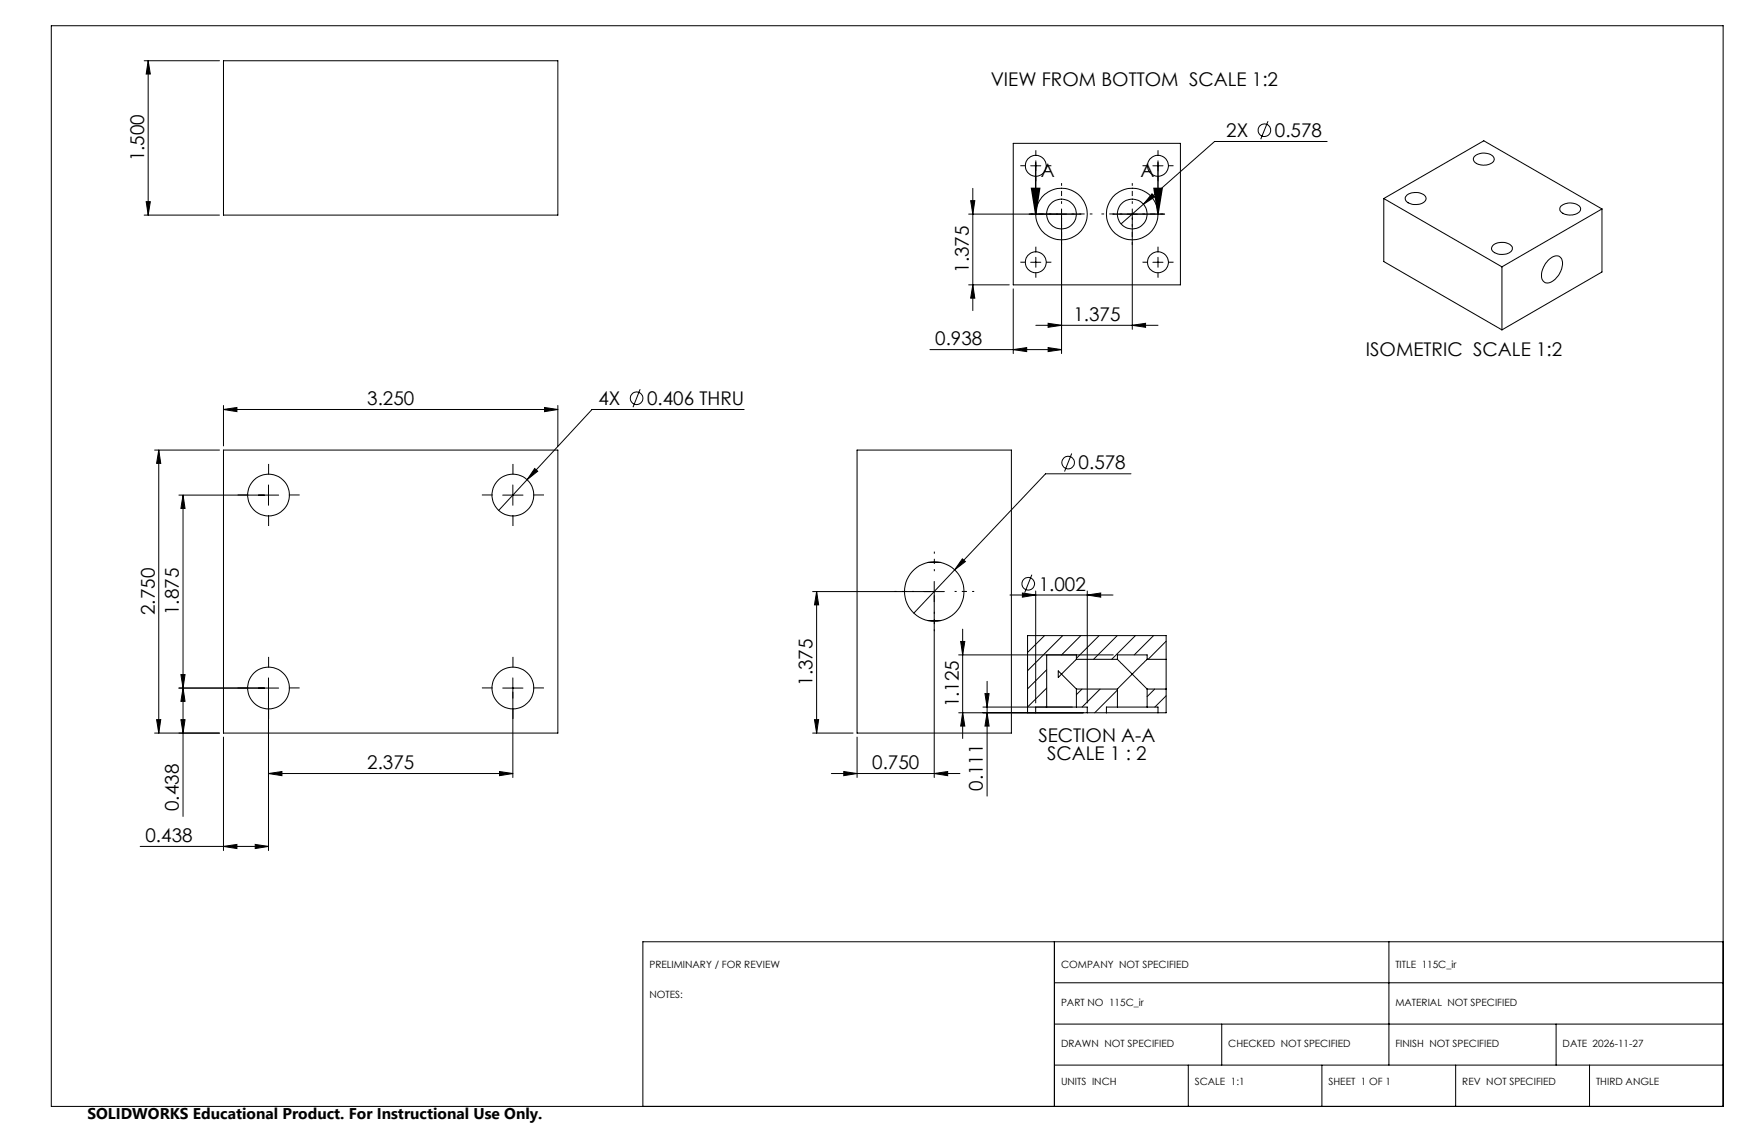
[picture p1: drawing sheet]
<svg xmlns="http://www.w3.org/2000/svg" width="432mm" height="279mm" viewBox="0 0 432 279" stroke-linecap="round" stroke-linejoin="round" font-family="sans-serif">
<g fill="none" stroke="#000" stroke-width=".25">
<path d="M12.7 6.4h412.7v266.7h-412.7zM35.6 15h18.6M36.6 15l.5 3.3h-1zM36.6 15v38.1M55.2 15h82.5v38.1h-82.5zM250.2 35.4h41.2v34.9h-41.2zM255.7 39.7v2.5M285.9 39.7v2.5M313.1 29.9l-1.8 4.5M327.7 34.9h-27.8l-23.1 20.3M364 38.6a3.5 3.5 0 0 1 4.8 .3 1.48 1.48 0 0 1-1.6 1.8h-.3a2.61 2.61 0 0 1-3.2-1.4zM35.6 53.1h18.6"/>
<path d="M36.1 49.8h1l-.5 3.3zM239.1 52.8h24.2M239.6 49.5h1.1l-.5 3.3zM240.2 46.5v30.2M254.5 40.9h2.5M262.1 51.6v35.7M278.3 52.8h2.5M279.5 51.6v29.7M284.4 47.8l.7 .8-2.8 1.8zM284.6 40.9h2.5M341.6 49l29.2 16.9M341.6 49l24.7-14.3 29.2 16.9"/>
<path d="M341.6 49v15.6l29.2 16.8M347.3 48.2a3.5 3.5 0 0 1 4.7 .4 1.52 1.52 0 0 1-1.6 1.8 3.1 3.1 0 0 1-3.4-1.2v-.5zM385.3 50.9a3.5 3.5 0 0 1 4.8 .3 1.48 1.48 0 0 1-1.6 1.8l-.3 .1a2.61 2.61 0 0 1-3.1-1.5zM395.5 51.6l-24.7 14.3M395.5 51.6v15.5l-24.7 14.3M239.1 70.3h10.1M240.2 70.3l.5 3.3h-1.1zM250.2 71.3v16M254.5 64.7h2.5M255.7 63.5v2.5M258.8 79.8l3.3 .5-3.3 .5zM284.6 64.7h2.5"/>
<path d="M285.9 63.5v2.5M368.5 60.6a3.4 3.4 0 0 1 4.9 .5 1.76 1.76 0 0 1-2 1.7 2.67 2.67 0 0 1-3.2-1.5zM370.8 65.9v15.5M382.1 64.4a2.32 2.32 0 0 1 3.2-.9 4.2 4.2 0 0 1-1.1 5.1 2.27 2.27 0 0 1-3.1 .9 3.8 3.8 0 0 1 .5-4.6zM158 96.1l-1.7 4.4M229.6 86.3h32.5M250.2 86.3l3.3-.5v1zM255.7 80.3h30.2M258.8 85.8l3.3 .5-3.3 .5zM279.5 80.3l3.3-.5v1zM38.2 111.1h16M39.2 111.1l.5 3.3h-1z"/>
<path d="M39.2 111.1v69.8M55.2 101.1l3.3-.5v1zM55.2 111.1h82.5v69.8h-82.5zM55.2 100.1v10M55.2 101.1h82.5M66.3 119.7v5M126.6 119.7v5M130.1 118.4l-7 7.6M132 115.6l.8 .7-2.7 2.1zM134.4 100.6l3.3 .5-3.3 .5zM137.7 100.1v10M183.7 101.1h-37.5l-16.1 17.3"/>
<path d="M211.6 111.1h38.1v69.8h-38.1zM264.6 111.9l-1.8 4.5M279.2 116.9h-21.1l-32.5 34.4M44.2 122.2h24.6M45.2 122.2l.5 3.3h-1zM45.2 122.2v79.3M124.1 122.2h5M229.1 138.8h3.1M237.6 137.9l.7 .7-2.6 2.1zM200.6 146h32.6M201.6 146l.5 3.3h-1zM201.6 146v34.9"/>
<path d="M229.1 153.2h3.1M230.6 143.5v48.4M237.2 158.3h1l-.5 3.3zM237.7 155.3v27M249.3 146.9h25.5M252.4 146.4l3.3 .5-3.3 .5zM254.7 141.9l-1.7 4.4M255.7 145.9v27.6M257.9 156.9l-4.2 4.1M262.4 156.9l-8.7 8.7M266.8 156.9l-4.7 4.7M268.4 146.9l3.3-.5v1z"/>
<path d="M268.4 145.9v27.6M271.4 156.9l-5.7 5.6M275.8 156.9l-5.8 5.8M280.3 156.9l-5.8 5.8M284.8 156.9l-4.8 4.7M287.9 158.3l-4.4 4.4M38.7 177.6h1l-.5 3.3zM44.2 169.8h24.6M44.7 166.5h1l-.5 3.3zM44.7 177.6h1l-.5 3.3zM45.2 169.8l.5 3.3h-1zM66.3 167.3v42.6"/>
<path d="M124.1 169.8h5M126.6 167.3v24.6M201.1 177.6h1l-.5 3.3zM236.7 161.6h38.1M236.7 175.9h30.7M237.7 175.9l.5 3.3h-1zM242.7 174.5h22M243.2 171.2h1l-.5 3.3zM243.7 175.9l.5 3.3h-1zM243.7 168.2v28.3M255.7 174.5v1.4h12.7M258.4 161.6v12.9h7.3"/>
<path d="M258.4 165.3l-4.7 4.7M258.4 169.8l-4.7 4.7M258.4 174.3l-.2 .2M261.3 165.6l.8 .8-.8 .8zM262.1 166.4l3.6 3.7M265.7 162.7l-3.6 3.7M265.7 162.7h10.2M265.7 161.6v1.1M265.7 170.1v4.4M265.7 174.5h2.7v1.4M265.7 170.1h10.2M267.1 170.1l-1.4 1.3"/>
<path d="M268.4 175.9h4.8M271.6 170.1l-4.4 4.4M273.2 175.9h12.7M275.9 162.7l3.6 3.7M275.9 174.5h7.3M275.9 170.3l-5.6 5.6M275.9 162.7v-1.1h7.3v1.1M275.9 170.1v4.4M275.9 174.5h-2.7v1.4M279.5 166.4l-3.6 3.7M279.5 166.4l3.7 3.7M283.2 162.7l-3.7 3.7"/>
<path d="M283.2 162.7h4.7M283.2 170.1v4.4M283.2 174.5h2.7v1.4M283.2 170.1h4.7M285.1 170.1l-1.9 1.8M287.9 162.7v7.4M287.9 171.7l-2.8 2.8M287.9 162.7v-5.8h-34.2v19M287.9 170.1v5.8h-2M38.2 180.9h16M55.2 181.9v28M66.3 190.9l3.3-.5v1.1z"/>
<path d="M66.3 190.9h60.3M123.3 190.4l3.3 .5-3.3 .6zM200.6 180.9h10M205.2 190.9h31.8M208.3 190.4l3.3 .5-3.3 .6zM211.6 181.9v10M230.6 190.9l3.4-.5v1.1zM34.6 208.9h31.7M55.2 208.9l3.3-.5v1zM63 208.4l3.3 .5-3.3 .5zM260.3 232.4v40.7M342.9 232.4v30.5"/>
<path d="M425.4 232.4h-266.7v40.7M260.3 252.8h165.1M260.3 242.6h165.1M301.6 252.8v10.1M384.2 252.8v10.1M260.3 262.9h165.1M293.4 262.9v10.2M326.4 262.9v10.2M359.4 262.9v10.2M392.4 262.9v10.2"/>
<circle cx="312.2" cy="32.1" r="1.56"/>
<circle cx="255.7" cy="40.9" r="2.58"/>
<circle cx="262.1" cy="52.8" r="6.4"/>
<circle cx="262.1" cy="52.8" r="3.7"/>
<circle cx="279.5" cy="52.8" r="6.4"/>
<circle cx="279.5" cy="52.8" r="3.7"/>
<circle cx="285.9" cy="40.9" r="2.58"/>
<circle cx="255.7" cy="64.7" r="2.58"/>
<circle cx="285.9" cy="64.7" r="2.58"/>
<circle cx="157.2" cy="98.3" r="1.56"/>
<circle cx="263.7" cy="114.2" r="1.56"/>
<circle cx="66.3" cy="122.2" r="5.2"/>
<circle cx="126.6" cy="122.2" r="5.2"/>
<circle cx="230.7" cy="146" r="7.3"/>
<circle cx="253.8" cy="144.1" r="1.56"/>
<circle cx="66.3" cy="169.8" r="5.2"/>
<circle cx="126.6" cy="169.8" r="5.2"/>
</g>
<path d="M254.1 52.8h12.7M254.7 46.5h2l-1 6.3zM255.7 40.1v12.7M274.8 52.8h12.7M284.9 46.5h2l-1 6.3zM285.9 40.1v12.7" fill="none" stroke="#000" stroke-width=".35"/>
<g fill="none" stroke="#000" stroke-width=".25" stroke-dasharray="15.2 1.3 1.3 1.3" stroke-linecap="butt">
<path d="M255.7 38.4v-1.3M285.9 38.4v-1.3M253.2 40.9h-1.3M255.7 43.4v1.3M258.2 40.9h1.4M283.4 40.9h-1.3M285.9 43.4v1.3M288.4 40.9h1.3M253.2 64.7h-1.3M255.7 62.2v-1.3M255.7 67.2v1.3M258.2 64.7h1.4"/>
<path d="M283.4 64.7h-1.3M285.9 62.2v-1.3M285.9 67.2v1.3M288.4 64.7h1.3M66.3 117.2v-2.7M126.6 117.2v-2.7M61.3 122.2h-2.6M66.3 127.2v2.6M71.3 122.2h2.7M121.6 122.2h-2.6M126.6 127.2v2.6M131.6 122.2h2.7"/>
<path d="M61.3 169.8h-2.6M66.3 164.8v-2.7M66.3 174.8v2.7M71.3 169.8h2.7M121.6 169.8h-2.6M126.6 164.8v-2.7M126.6 174.8v2.7M131.6 169.8h2.7"/>
</g>
<path d="M259.6 52.8h-5.1M262.1 50.3v-5.1M262.1 55.3v5.1M264.6 52.8h5.1M277 52.8h-5.1M279.5 50.3v-5.1M279.5 55.3v5.1M282 52.8h5.2" fill="none" stroke="#000" stroke-width=".25" stroke-dasharray="15.2 1.3 1.3 1.3" stroke-dashoffset="14.6" stroke-linecap="butt"/>
<path d="M225.7 146h-4.9M230.7 141v-4.9M230.7 151v4.8M235.7 146h4.8" fill="none" stroke="#000" stroke-width=".25" stroke-dasharray="15.2 1.3 1.3 1.3" stroke-dashoffset="14.7" stroke-linecap="butt"/>
<g fill="#000">
<path d="M254.7 46.5h2l-1 6.3zM284.9 46.5h2l-1 6.3z"/>
<path d="M55.2 101.1l3.3-.5v1zM134.4 100.6l3.3 .5-3.3 .5zM132 115.6l-1.9 2.8 2.7-2.1zM66.3 190.9l3.3-.5v1.1zM123.3 190.4l3.3 .5-3.3 .6zM237.6 137.9l-1.9 2.8 2.6-2.1zM284.4 47.8l-2.1 2.6 2.8-1.8zM258.8 79.8l3.3 .5-3.3 .5zM279.5 80.3l3.3-.5v1zM252.4 146.4l3.3 .5-3.3 .5zM268.4 146.9l3.3-.5v1z"/>
<path d="M201.6 146l.5 3.3h-1zM201.1 177.6h1l-.5 3.3z"/>
<path d="M45.2 169.8l.5 3.3h-1zM44.7 177.6h1l-.5 3.3zM239.6 49.5h1.1l-.5 3.3zM240.2 70.3l.5 3.3h-1.1z"/>
<path d="M38.7 177.6h1l-.5 3.3zM39.2 111.1l.5 3.3h-1zM44.7 166.5h1l-.5 3.3zM45.2 122.2l.5 3.3h-1zM36.1 49.8h1l-.5 3.3zM36.6 15l.5 3.3h-1zM243.7 175.9l.5 3.3h-1zM243.2 171.2h1l-.5 3.3zM237.7 175.9l.5 3.3h-1zM237.2 158.3h1l-.5 3.3z"/>
<path d="M230.6 190.9l3.4-.5v1.1zM208.3 190.4l3.3 .5-3.3 .6z"/>
<path d="M63 208.4l3.3 .5-3.3 .5zM55.2 208.9l3.3-.5v1zM258.8 85.8l3.3 .5-3.3 .5zM250.2 86.3l3.3-.5v1z"/>
</g>
<g font-size="4.7">
<text x="244.6" y="21.3">VIEW FROM BOTTOM SCALE 1:2</text>
<text x="302.7" y="33.8">2X</text>
<text x="314.7" y="33.8">0.578</text>
<text x="35.6" y="39.8" transform="rotate(-90 35.6 39.8)">1.500</text>
<text x="256.9" y="43.6">A</text>
<text x="281.6" y="43.6">A</text>
<text x="239.2" y="67.4" transform="rotate(-90 239.2 67.4)">1.375</text>
<text x="265" y="79.3">1.375</text>
<text x="230.9" y="85.3">0.938</text>
<text x="337.2" y="87.8">ISOMETRIC SCALE 1:2</text>
<text x="90.7" y="100">3.250</text>
<text x="147.7" y="100">4X</text>
<text x="159.8" y="100">0.406 THRU</text>
<text x="266.3" y="115.9">0.578</text>
<text x="256.4" y="145.8">1.002</text>
<text x="38.2" y="151.8" transform="rotate(-90 38.2 151.8)">2.750</text>
<text x="44.2" y="151.8" transform="rotate(-90 44.2 151.8)">1.875</text>
<text x="200.6" y="169.3" transform="rotate(-90 200.6 169.3)">1.375</text>
<text x="236.7" y="174.6" transform="rotate(-90 236.7 174.6)">1.125</text>
<text x="256.4" y="183.1">SECTION A-A</text>
<text x="90.7" y="189.9">2.375</text>
<text x="215.3" y="189.9">0.750</text>
<text x="258.5" y="187.6">SCALE 1 : 2</text>
<text x="242.7" y="195.2" transform="rotate(-90 242.7 195.2)">0.111</text>
<text x="44.2" y="200.2" transform="rotate(-90 44.2 200.2)">0.438</text>
<text x="35.9" y="207.9">0.438</text>
</g>
<text font-size="3.8" x="21.6" y="276.3">SOLIDWORKS Educational Product. For Instructional Use Only.</text>
<g font-size="2.5">
<text x="160.3" y="239">PRELIMINARY / FOR REVIEW</text>
<text x="262" y="239">COMPANY NOT SPECIFIED</text>
<text x="344.5" y="239">TITLE 115C_ir</text>
<text x="160.3" y="246.3">NOTES:</text>
<text x="262" y="248.2">PART NO 115C_ir</text>
<text x="344.5" y="248.2">MATERIAL NOT SPECIFIED</text>
<text x="262" y="258.4">DRAWN NOT SPECIFIED</text>
<text x="303.2" y="258.4">CHECKED NOT SPECIFIED</text>
<text x="344.5" y="258.4">FINISH NOT SPECIFIED</text>
<text x="385.8" y="258.4">DATE 2026-11-27</text>
<text x="262" y="267.7">UNITS INCH</text>
<text x="295" y="267.7">SCALE 1:1</text>
<text x="328" y="267.7">SHEET 1 OF 1</text>
<text x="361" y="267.7">REV NOT SPECIFIED</text>
<text x="394" y="267.7">THIRD ANGLE</text>
</g>
</svg>
